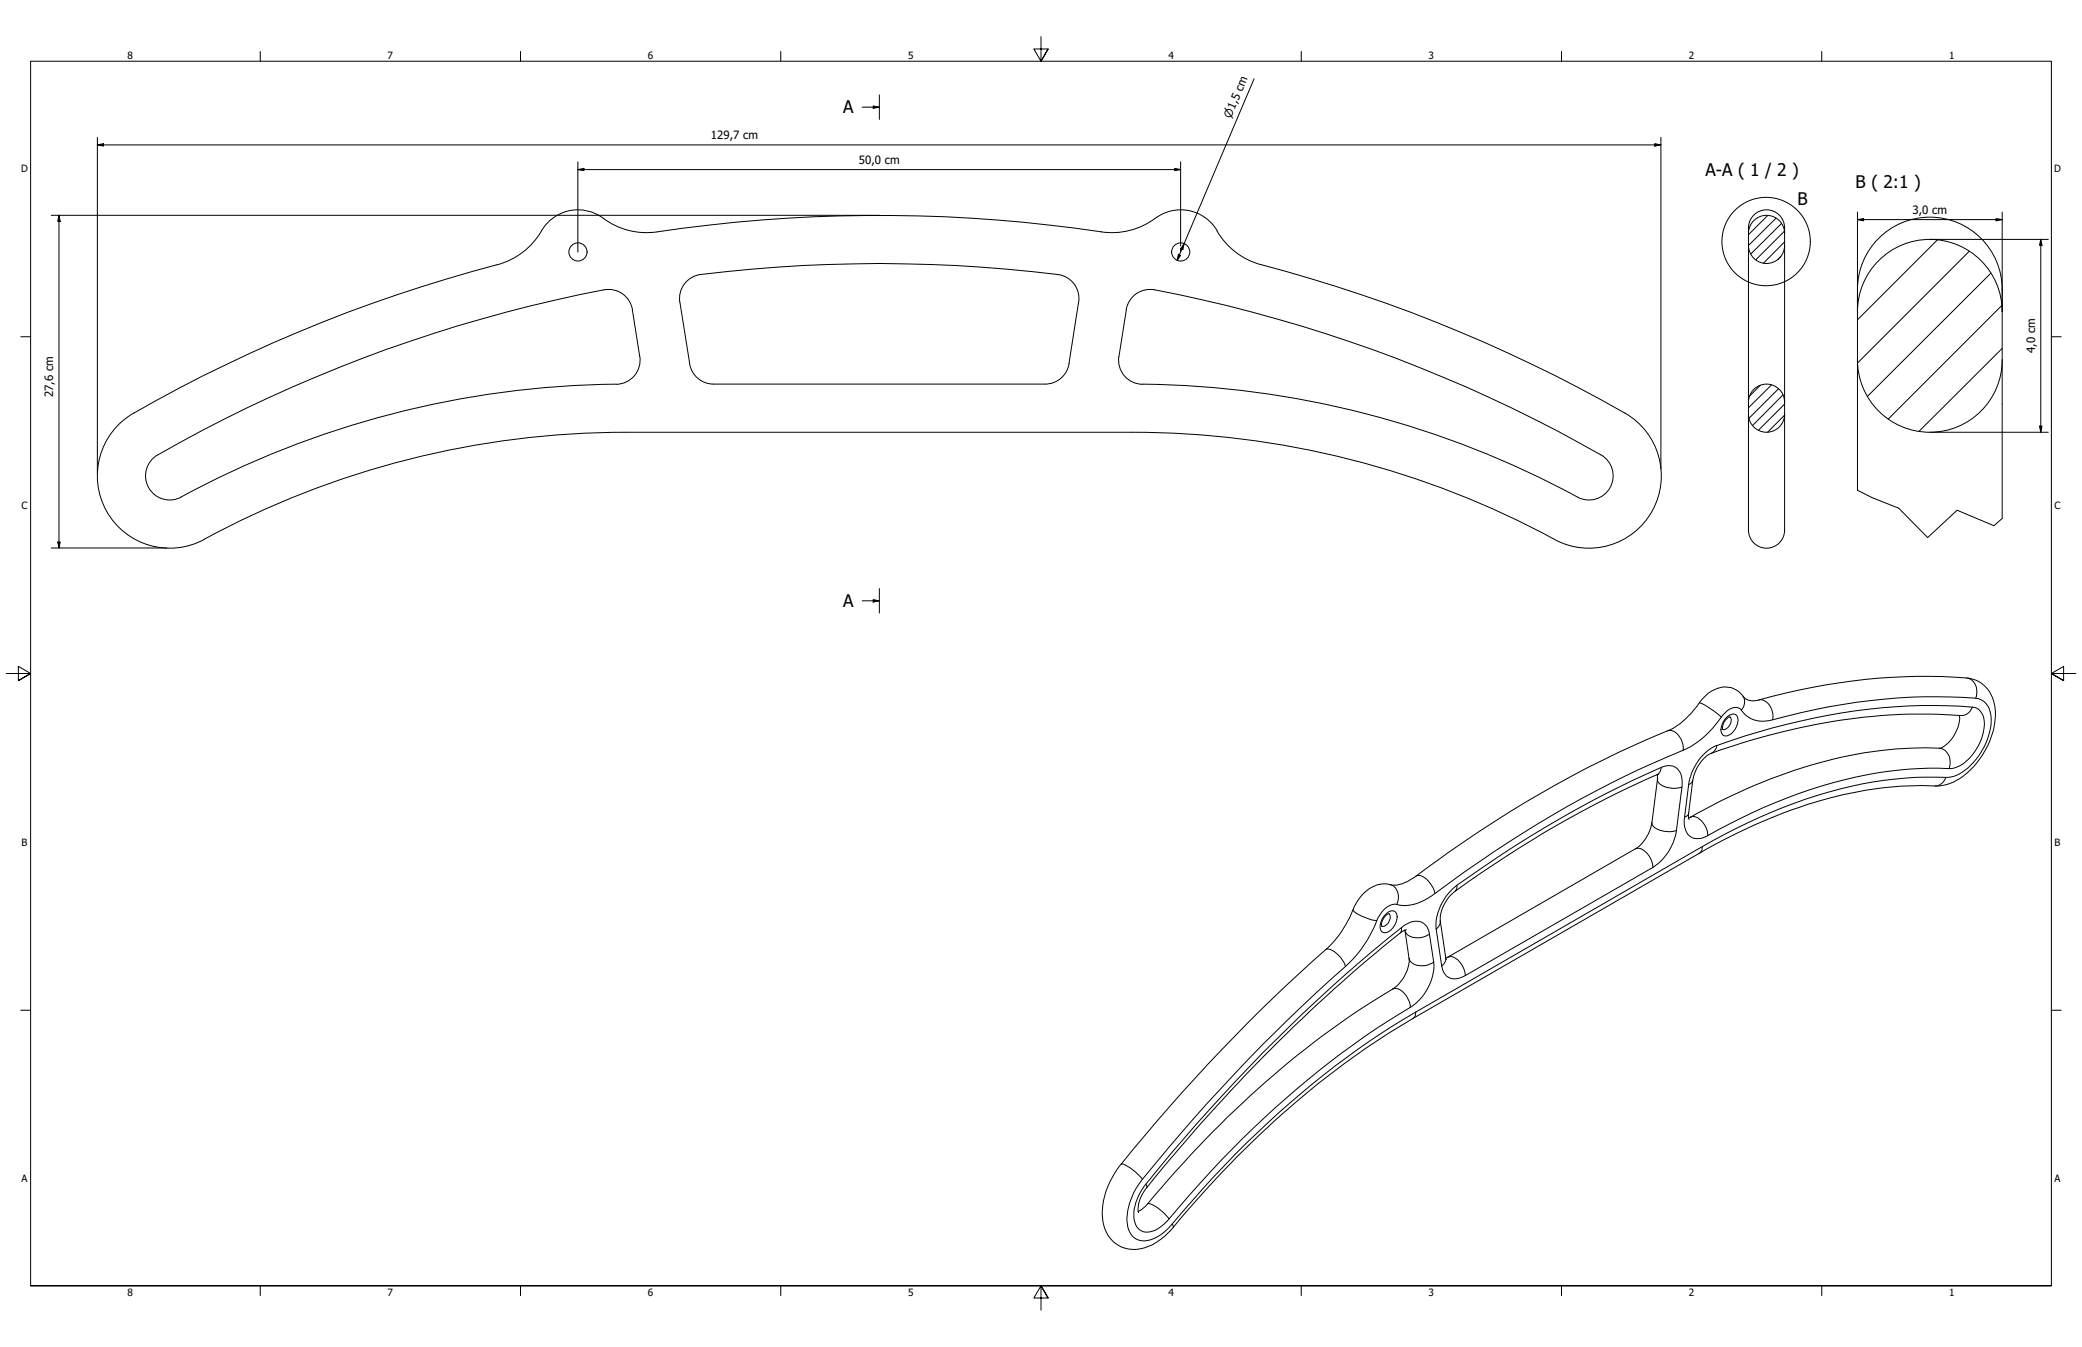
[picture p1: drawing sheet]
<svg xmlns="http://www.w3.org/2000/svg" width="864mm" height="559mm" viewBox="0 0 864 559" stroke-linecap="round" stroke-linejoin="round" font-family="sans-serif">
<!-- layer: Hatch (ISO) -->
<g fill="none" stroke="#000" stroke-width=".41">
<path d="M733.2 89.4l-7.9 8M736.7 90.5l-11.4 11.4M739 92.7l-12.8 12.7M740.2 95.9l-11.9 11.9M803.7 99.5l-33.2 33.2M738.6 106.4l-1.2 1.4M740.2 100.3l-8.8 8.9M816.9 104.2l-46.3 46.3M825.8 113.3l-51.2 51.1M830.3 126.7l-47 47.1M730.2 159.9l-4.4 4.3M734.8 159.7l-9.5 9.5"/>
<path d="M830.5 144.5l-34.5 34.4M737.7 161.3l-12.2 12.2M739.6 163.8l-12.7 12.7M740.2 172.2l-7.1 7.1M740.2 167.6l-10.8 10.9"/>
</g>
<!-- layer: Visible (ANSI) -->
<g fill="none" stroke="#000" stroke-width=".41">
<path d="M456.9 96.2a635.4 635.4 0 0 0-187.5 .3 31.8 31.8 0 0 1-21.3-7.3 17.7 17.7 0 0 0-24.4 8 30 30 0 0 1-17.5 12.6M479.2 90.5a30 30 0 0 1-22.4 5.7M479.3 90.5a17.5 17.5 0 0 1 25.6 5.3M504.8 95.8a30 30 0 0 0 18.4 14M206.2 109.8a621 621 0 0 0-150.7 61.6M523.2 109.8a623.3 623.3 0 0 1 150.7 61.6M250.5 120.2a601.1 601.1 0 0 0-186.1 69.2 10 10 0 0 0-2.4 13.4 10 10 0 0 0 13.2 3.4M250.5 120.2a10 10 0 0 1 11.8 8.3M262.3 128.5l3.1 19.3a10 10 0 0 1-9.8 11.6M282 125.4a10 10 0 0 1 8.7-11.5 600.7 600.7 0 0 1 149.8 .3 10 10 0 0 1 6.9 11.2M282 125.4l4.1 25.5M447.4 125.4l-4 25.5a10 10 0 0 1-9.9 8.4"/>
<path d="M479 120.2a10 10 0 0 0-11.9 8.3l-3 19.3M479 120.2a601.1 601.1 0 0 1 186.1 69.2 10 10 0 0 1 2.4 13.4 10 10 0 0 1-13.2 3.4M255.5 159.4a386.9 386.9 0 0 0-180.4 46.8M286 150.9a10 10 0 0 0 10 8.4h137.5M464.1 147.8a10 10 0 0 0 9.8 11.6 385.8 385.8 0 0 1 180.4 46.8M55.5 171.3a30 30 0 0 0-11.3 40.7 30 30 0 0 0 40.5 11.8M469.8 179.3a366.9 366.9 0 0 1 174.9 44.4M469.8 179.3h-210.2a366.9 366.9 0 0 0-174.9 44.4M674 171.3a30 30 0 0 1 11.3 40.7 30 30 0 0 1-40.5 11.8M717.5 297.3a4.9 4.9 0 0 0-2.9 5.3M812.7 296.8a14.4 14.4 0 0 1-8 13.6 169.4 169.4 0 0 0-66.9 11.5 256.7 256.7 0 0 0-37.4 17.4M813.4 296.8a246.7 246.7 0 0 0-105.1 16.5 17.2 17.2 0 0 0-6.2 10.5l-1.7 14.1 .2 2"/>
<path d="M687.5 321.3v2l-2.3 18a16.2 16.2 0 0 1-6.9 10.8l-78.6 45.4M688.1 321.1a425.7 425.7 0 0 0-86.5 50.3 15 15 0 0 0-4.2 10.6l2.3 15.4M565.1 371.2a12.2 12.2 0 0 1 12.9-4h1.1a18.8 18.8 0 0 0 8.2-3.7 477.8 477.8 0 0 1 106.8-61.4 43.6 43.6 0 0 0 12.3-12.4 11 11 0 0 1 13.7-3.5l1.3 .9a8.7 8.7 0 0 0 4.3 3.5l1.8 .1a257.5 257.5 0 0 1 89.2-9.4 13.5 13.5 0 0 1 10.9 13.4 33.6 33.6 0 0 1-17.5 29.8 19 19 0 0 1-10.3 1.5 165.1 165.1 0 0 0-69.3 15 260.4 260.4 0 0 0-25.7 13l-118.8 68.6a376 376 0 0 0-93.6 79.7l-5.7 6.9a22.6 22.6 0 0 1-16.7 9.1 13.3 13.3 0 0 1-12.7-13.7 32.2 32.2 0 0 1 7.7-21.6 763.4 763.4 0 0 1 87.4-91.5 52.8 52.8 0 0 0 9.9-16.3zM576.2 379.1a4.9 4.9 0 0 0-3.1 5.1M582.8 385.8l1.7 11.7a15.1 15.1 0 0 1-6.8 12.8 389.9 389.9 0 0 0-92.8 78.7l-9.4 11-2.1 1.9-1.3 .7M583.4 385.7l-1.1 .4a660.8 660.8 0 0 0-100.5 99l-6.1 7.5a13.1 13.1 0 0 0-3.4 10.5M599.7 397.4l.2 .7"/>
<circle cx="239.7" cy="104.5" r="3.8"/>
<circle cx="489.8" cy="104.5" r="3.8"/>
</g>
<!-- layer: Visible Narrow (ANSI) -->
<g fill="none" stroke="#000" stroke-width=".41">
<path d="M704.8 291.6a27.9 27.9 0 0 1 9.2 5.9M716.2 297.6a2.62 2.62 0 0 1 4.5-.2 6.6 6.6 0 0 1-5.1 7.9 2.82 2.82 0 0 1-1.5-4.1l1-2.2zM717.5 297.3a3.6 3.6 0 0 1-2.6 5.4l-.3-.1M723 288.8a4.8 4.8 0 0 1-.7 5.8M729.5 290.4a5.2 5.2 0 0 1 5.6 4.6l.3 1.8-.2 1.8M815.8 281.3a5.9 5.9 0 0 1 3.7 8.3M818.1 293.4a6.1 6.1 0 0 1 5 6.8 21.8 21.8 0 0 1-10.7 17.7l-1 .4a12.5 12.5 0 0 1-7.2 .4 176.9 176.9 0 0 0-72.2 16.1l-14.1 6.7-9.5 5.1a6 6 0 0 1-8.8-1.3l-.9-2.8 .1-3.5M818.1 293.4a243.4 243.4 0 0 0-88.5 10.2l-17.5 5.7a20.7 20.7 0 0 0-11.7 16.2M818.1 293.4a4.9 4.9 0 0 1-4.7 3.4M689.1 318.3a5.8 5.8 0 0 1 6.2 .2 5.8 5.8 0 0 1 2.4 5.7v2.4M689.1 318.3l-.6 2-1.3 1.1M689.1 318.3a468 468 0 0 0-84.8 49"/>
<path d="M691.6 303.2a5.4 5.4 0 0 1 6.1 4.4l.5 1.9v1.7M698.2 311.2a39.3 39.3 0 0 0 16.5-14.6 6.2 6.2 0 0 1 6.7-2.8l.5 .3a11.2 11.2 0 0 0 13.3 4.5 243.3 243.3 0 0 1 85.3-8.8 8.1 8.1 0 0 1 5.4 8.3 27.7 27.7 0 0 1-14.4 23.5l-1.1 .5a19.1 19.1 0 0 1-7.5 .3 173 173 0 0 0-72.9 16.6l-14.3 6.9-9.6 5.3M698.2 311.2a470.1 470.1 0 0 0-104.5 60.6 17.5 17.5 0 0 1-15 3.3 9.6 9.6 0 0 0-7.6 6.8 49.6 49.6 0 0 1-13 19 711.9 711.9 0 0 0-86.2 91 24.4 24.4 0 0 0-4.1 17 7.1 7.1 0 0 0 10.6 5l3.4-1.9 2.3-2a438.4 438.4 0 0 1 65-64.1 312.4 312.4 0 0 1 38.1-26M712.1 309.3l-.4 1.4-.8 1.1-1.1 .7M804.5 310.4a6 6 0 0 1 4 8.5M687.5 323.3a4.2 4.2 0 0 0 3.9 3.3l2.9 .5 3.4-.5M697.7 326.6l-2.3 17.9M700.4 337.3l-.3 .9-1.3 .8M700.4 325.5l-1.6 13.5M701.2 339a4.7 4.7 0 0 1 5.5 2.7l1.3 2.5 .4 2.4M702.1 323.8l-.6 1.1-1.1 .6M807.1 322.5a5 5 0 0 1-4.5 3.6"/>
<path d="M678.3 352.1a5.5 5.5 0 0 1 6.1 3.5l1 2.5 .2 1.7M685.2 341.3a4.2 4.2 0 0 0 4 3.3l3.7 .4 2.5-.5M685.6 359.8l-77.8 44.9M695.4 344.5a21.8 21.8 0 0 1-9.8 15.3M706.1 351.2l-.1 1.4-1.2 1.4M706.1 351.2l-118.9 68.7M561.3 377.4a7.9 7.9 0 0 0 5 3.3l2.7 .9 2.1 .3M574.8 379.3a2.58 2.58 0 0 1 4.5-.2 6.6 6.6 0 0 1-5.1 7.8 2.7 2.7 0 0 1-1.5-4l1-2.3zM576.2 379.1a3.7 3.7 0 0 1-2.7 5.2l-.4-.1M576.7 367a5.7 5.7 0 0 1 2.7 8.2M587.3 363.5a4.7 4.7 0 0 1 5.5 2.4l1.6 2.4 .8 2.4M604.3 367.3a21.5 21.5 0 0 0-8.6 18.1"/>
<path d="M604.3 367.3v1.3l-.7 1.1M549.9 394a4.6 4.6 0 0 1 5 2l2.3 2.9 .9 2M581.3 384.8l-.1 1.5-.4 .7M582.8 385.9a4.5 4.5 0 0 0 4.9 3.1l2.8-.3 2.4-1.2M584.5 397.5a5 5 0 0 0 5.8 3.1l1.9-.3 2.5-1.2M592.9 387.5a5.6 5.6 0 0 0-8.6-4.6l-1 .6a659.2 659.2 0 0 0-97.6 95 145.3 145.3 0 0 0-12.1 15.1 16.2 16.2 0 0 0-2.5 14.5 5.5 5.5 0 0 0 7.9 2.4l3-2a43.7 43.7 0 0 0 7.1-7.8 397.4 397.4 0 0 1 86.4-76.9l4.7-3a33.9 33.9 0 0 0 7.7-5.2 20.9 20.9 0 0 0 6.8-16.5M592.9 387.5l1.8 11.6M595.7 385.4l2.3 15.3M597.4 382l-.3 1.8-1.4 1.6M599.7 397.4l-.3 1.7-1.4 1.6M600.5 397.1a4.7 4.7 0 0 1 5.5 2.7l1.3 2.5 .5 2.4M577.7 410.3a4.7 4.7 0 0 1 5.5 2.6l1.3 2.6 .5 2.4"/>
<path d="M587.2 419.9v.7a2.15 2.15 0 0 1-1.2 2M598 400.7a5.7 5.7 0 0 0 8.8 4.5l1-.5M465 483l.2-.1a17.5 17.5 0 0 1 8.7 6.3M475.3 491.2l.4 1.4M476.1 499.4a11.6 11.6 0 0 1 6.8 3.9l2 2.4M486.2 507.7l.5 1.5"/>
</g>
<!-- layer: Visible (ISO) -->
<g fill="none" stroke="#000" stroke-width=".41">
<path d="M725.3 96.8a7.5 7.5 0 0 1 7.4-7.5 7.5 7.5 0 0 1 7.5 7.5M725.3 96.9a8 8 0 0 1 7.4-9.9 7.8 7.8 0 0 1 7.5 9.5v.4M725.3 96.9v70M740.2 96.9v70M725.3 101.8a7.5 7.5 0 0 0 7.4 7.5 7.5 7.5 0 0 0 7.5-7.5M770.5 129.3v-1.2a48.1 48.1 0 0 1 1.2-16.7 30 30 0 0 1 33.2-21 30 30 0 0 1 25.6 29.7v9.2M770.5 129.3v74.1M770.5 129.3a30 30 0 0 1 30-30 30 30 0 0 1 30 30M830.5 129.3v85.8M770.5 149.3a30 30 0 0 0 30 30 30 30 0 0 0 30-30M725.3 166.8a7.5 7.5 0 0 1 7.4-7.5 7.5 7.5 0 0 1 7.5 7.5M725.3 171.8a7.5 7.5 0 0 0 7.4 7.5 7.5 7.5 0 0 0 7.5-7.5"/>
<path d="M725.3 171.9v48M725.3 166.9v5M740.2 171.9v48M740.2 166.9v5M725.3 219.9a7.5 7.5 0 0 0 7.4 7.5 7.5 7.5 0 0 0 7.5-7.5"/>
</g>
<!-- layer: Break Line (ISO) -->
<path d="M770.5 203.4l6 3 11.1 4.4 12 12.2 12.2-11.3 15.3 6.4 3.4-3" fill="none" stroke="#000" stroke-width=".41"/>
<!-- layer: Section Line (ISO) -->
<path d="M364.7 39.4v10.1M357.6 44.5h7.1M362.2 43.9l2.5 .6-2.5 .5zM357.6 249.3h7.1M362.2 248.8l2.5 .5-2.5 .5zM364.7 244.2v10.1" fill="none" stroke="#000" stroke-width=".41"/>
<path d="M362.2 43.9l2.5 .6-2.5 .5zM362.2 248.8l2.5 .5-2.5 .5z" fill="#000"/>
<!-- layer: Detail Boundary (ISO) -->
<circle cx="732.6" cy="100.2" r="18.3" fill="none" stroke="#000" stroke-width=".41"/>
<!-- layer: Border (ANSI) -->
<g fill="none" stroke="#000" stroke-width=".41">
<path d="M431.8 15.2v10.2l-3-5.1h6l-3 5.1 3-5.1M107.9 21.3v4.1M215.9 21.3v4.1M323.8 21.3v4.1M539.8 21.3v4.1M647.7 21.3v4.1M755.6 21.3v4.1M8.6 139.7h4.1M850.9 139.7h4.1M2.5 279.4h10.2l-5.1-3v6l5.1-3-5.1 3M861.1 279.4h-10.2l5.1-3v6l-5.1-3 5.1 3M8.6 419.1h4.1"/>
<path d="M850.9 419.1h4.1M12.7 533.4v-508h838.2v508h-838.2h838.2M107.9 533.4v4.1M215.9 533.4v4.1M323.8 533.4v4.1M434.8 538.5l-3-5.1 3 5.1h-6l3-5.1v10.2M539.8 533.4v4.1M647.7 533.4v4.1M755.6 533.4v4.1"/>
</g>
<!-- layer: Dimension (ISO) -->
<g fill="none" stroke="#000" stroke-width=".41">
<path d="M520.2 32.7l-31.9 75.3M40.4 57v139.1M686.4 59.6l2.5 .5-2.5 .5zM688.9 57v137.6M40.4 60.1l2.5-.5v1zM40.4 60.1h648.5M239.7 70.4l2.5-.5v.9zM239.7 70.4h250M239.7 67.1v37.5M487.3 69.9l2.4 .5-2.4 .4zM489.7 67.1v34.9M21.3 89.3h343.4"/>
<path d="M24.5 89.3l.5 2.6h-1zM24.5 89.3v138M770.5 91.1l2.5-.4v.9zM770.5 91.1h60M770.5 88v41.3M800.5 99.3h49.1M828 90.7l2.5 .4-2.5 .5zM830.5 88v41.3M846.5 99.3l.5 2.5h-1zM846.5 99.3v80M488.8 105.5l.9 .4-1.4 2.1zM489.7 103v1.6"/>
<path d="M491.2 101.1l-.6 2.4-.9-.3zM800.5 179.3h49.1M846 176.8h1l-.5 2.5zM21.3 227.3h47.8M24 224.9h1l-.5 2.4z"/>
</g>
<path d="M40.4 60.1l2.5-.5v1zM239.7 70.4l2.5-.5v.9zM487.3 69.9l2.4 .5-2.4 .4zM686.4 59.6l2.5 .5-2.5 .5zM24.5 89.3l.5 2.6h-1zM770.5 91.1l2.5-.4v.9zM828 90.7l2.5 .4-2.5 .5zM488.8 105.5l.9 .4-1.4 2.1zM491.2 101.1l-.6 2.4-.9-.3zM846.5 99.3l.5 2.5h-1zM846 176.8h1l-.5 2.5zM24 224.9h1l-.5 2.4z" fill="#000"/>
<g font-size="7.2">
<text x="349.7" y="47.1">A</text>
<text x="707.4" y="73.2">A-A ( 1 / 2 )</text>
<text x="769.7" y="77.8">B ( 2:1 )</text>
<text x="745.7" y="85.2">B</text>
<text x="349.7" y="251.9">A</text>
</g>
<g font-size="4.7">
<text x="294.8" y="57.7">129,7 cm</text>
<text x="356.2" y="67.9">50,0 cm</text>
<text x="793.2" y="88.7">3,0 cm</text>
<text x="844.1" y="146.6" transform="rotate(-90 844.1 146.6)">4,0 cm</text>
<text x="22" y="164.8" transform="rotate(-90 22 164.8)">27,6 cm</text>
</g>
<text font-size="4.6" x="510.5" y="49.4" transform="rotate(-67 510.5 49.4)">⌀1,5 cm</text>
<g font-size="4.1">
<text x="52.8" y="24.4">8</text>
<text x="160.8" y="24.4">7</text>
<text x="268.7" y="24.4">6</text>
<text x="376.7" y="24.4">5</text>
<text x="484.6" y="24.4">4</text>
<text x="592.6" y="24.4">3</text>
<text x="700.5" y="24.4">2</text>
<text x="808.5" y="24.4">1</text>
<text x="8.7" y="71.4">D</text>
<text x="852" y="71.4">D</text>
<text x="8.9" y="211.1">C</text>
<text x="852.2" y="211.1">C</text>
<text x="8.9" y="350.8">B</text>
<text x="852.2" y="350.8">B</text>
<text x="8.9" y="490.5">A</text>
<text x="852.2" y="490.5">A</text>
<text x="52.8" y="537.5">8</text>
<text x="160.8" y="537.5">7</text>
<text x="268.7" y="537.5">6</text>
<text x="376.7" y="537.5">5</text>
<text x="484.6" y="537.5">4</text>
<text x="592.6" y="537.5">3</text>
<text x="700.5" y="537.5">2</text>
<text x="808.5" y="537.5">1</text>
</g>
</svg>
